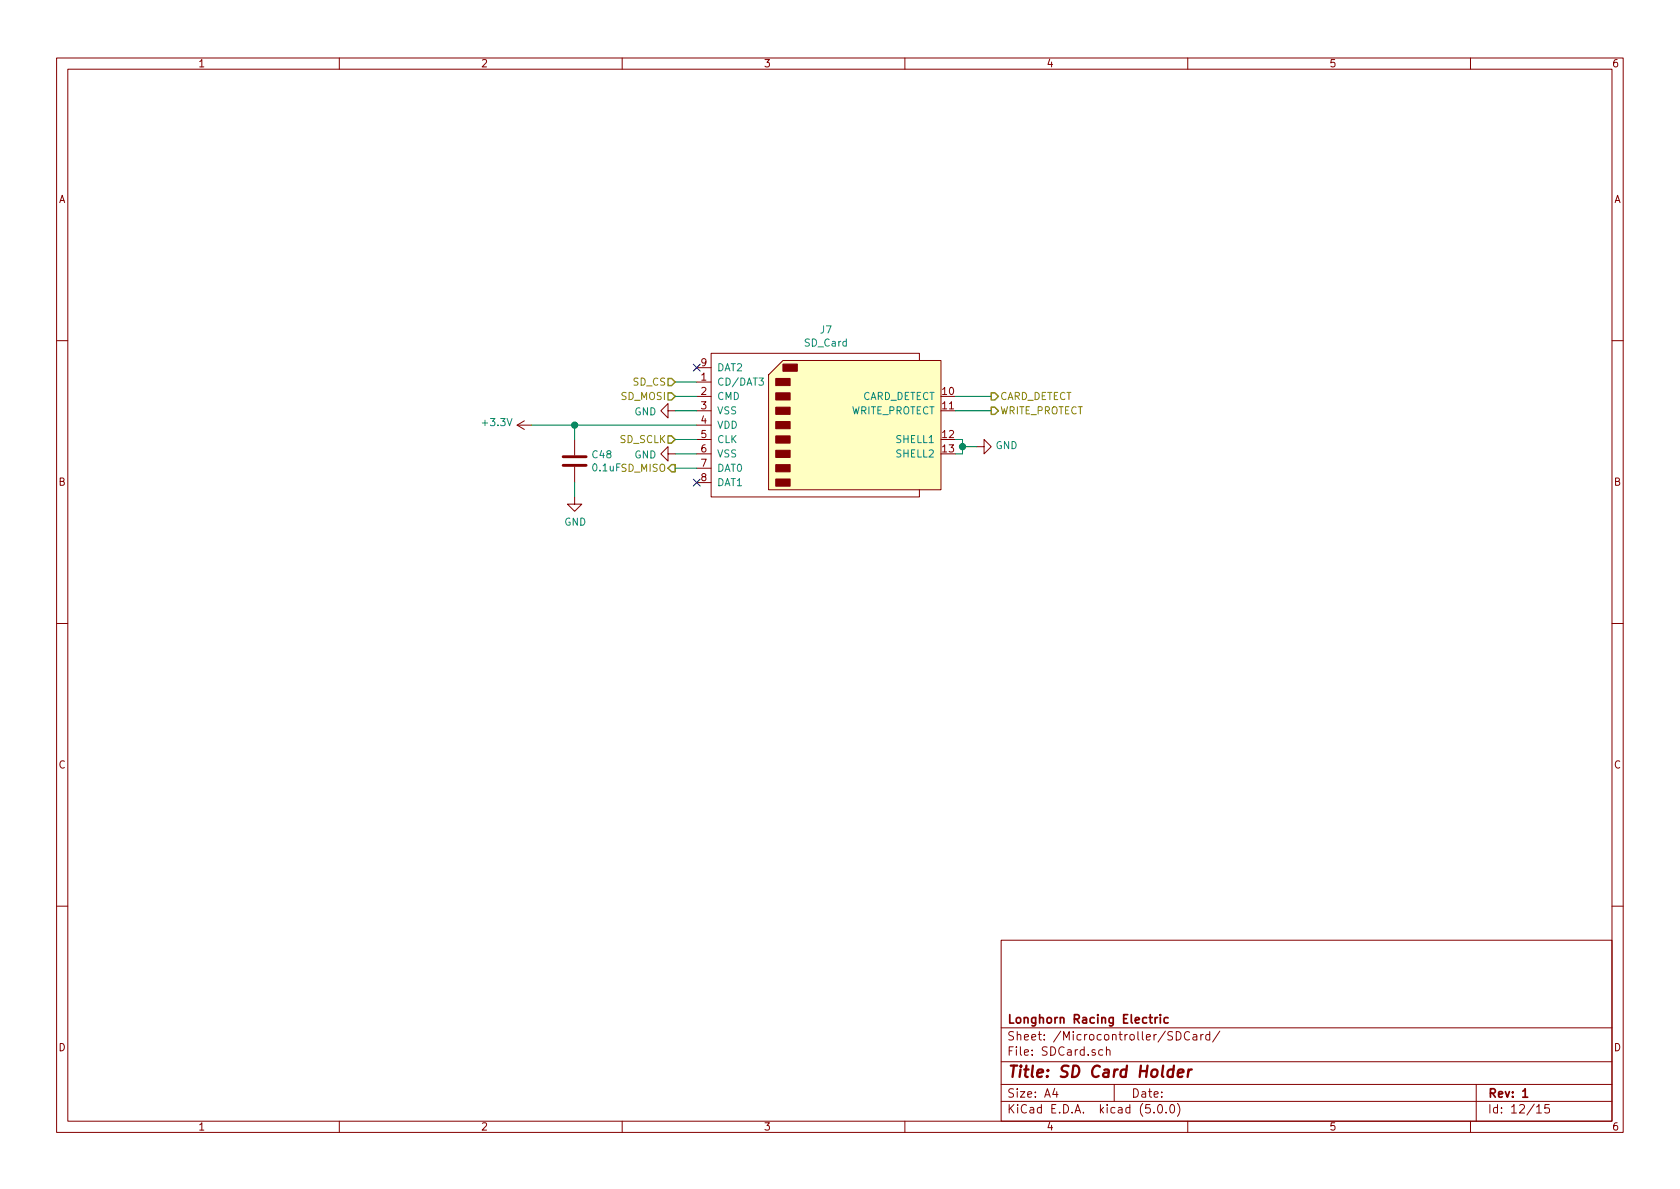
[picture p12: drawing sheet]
<svg xmlns="http://www.w3.org/2000/svg" width="297mm" height="210mm" viewBox="0 0 297 210" stroke-linecap="round" stroke-linejoin="round" font-family="sans-serif">
<g fill="none" stroke="#840000" stroke-width=".18">
<path d="M10 10.3h277v189.9h-277zM12 12.2h273v186.1h-273zM60 10.3v1.9M110 10.3v1.9M160 10.3v1.9M210 10.3v1.9M260 10.3v1.9M10 60.2h2M91.4 75.2h2.6M91.4 75.2l1.3 .7M92.7 74.4l-1.3 .8M101.6 77.7v2.8"/>
<path d="M118.1 72.6v-1.2l-1.3 1.2 1.3 1.3v-1.3h1.3M123.2 67.6h2.5M123.2 70.1h2.5M123.2 72.6h2.5M123.2 75.2h2.5M123.2 77.7h2.5M123.2 65h2.5M135.9 66.3l2.5-2.6h28v22.9h-30.5zM162.6 63.7v-1.2h-36.9v25.4h36.9v-1.3M172.7 79h1.3v-1.3l1.3 1.3-1.3 1.3v-1.3M285 60.2h2M101.6 87.9v1.2h1.3l-1.3 1.3-1.3-1.3h1.3"/>
<path d="M101.6 82.5v2.8M118.1 80.3v-1.3l-1.3 1.3 1.3 1.2v-1.2h1.3M123.2 80.3h2.5M123.2 82.8h2.5M123.2 85.3h2.5M10 110.3h2M285 110.3h2M10 160.2h2M177 166.3h108v32h-108zM285 160.2h2M60 198.3v1.9M110 198.3v1.9"/>
<path d="M160 198.3v1.9M177 194.8h108M177 191.8h108M177 187.8h108M177 181.8h108M186.5 192.5l-.4 1h1M186.8 193v1M195 185.7l-.4-.1-.3 .3v.6l.3 .1 .4-.1M195.6 185.7l.2-.1 .4 .1 .1 .9M195.6 185.1v1.5M197 191.8v3M204 196.7v.1"/>
<path d="M204.8 195.5l.4-.2a.94 .94 0 0 1 0 1.5 .79 .79 0 0 1-.4-1.3zM206.2 196.7v.1M207 195.4l.3-.1a.94 .94 0 0 1 0 1.5 .82 .82 0 0 1-.3-1.4zM208 182.4a.75 .75 0 0 1 .8 .8 .75 .75 0 0 1-.8 .7zM208.2 195.1a1.71 1.71 0 0 1 0 2.3M210 198.3v1.9M210.3 182.6a.59 .59 0 0 0-.7 0 .59 .59 0 0 0-.2 .7 .56 .56 0 0 0 .3 .5 .56 .56 0 0 0 .6 0M211 183h.5l.1 .9M211.6 183.3l-.5 .1a.29 .29 0 0 0-.2 .2 .29 .29 0 0 0 .2 .3l.5-.1M212.3 182.9v1M212.8 182.9l-.5 .3M213.9 183l-.4-.1-.3 .3 .1 .6h.6"/>
<path d="M213.9 182.4v1.5M215.7 182.3l-1.3 2M260 198.3v1.9M261 191.8v6.5M271.7 195.8l.4-.5v1.5M271.7 196.8h.8M273.9 195.3h-.7l-.1 .7 .2-.1 .5 .1 .2 .2-.1 .5-.2 .1-.6-.1"/>
</g>
<path d="M204.2 179.9v1M204.7 179.9l-.3 .1-.2 .2M205.2 179.4v.2M205.2 179.9v1M206.5 180l-.4-.1-.3 .3 .1 .6 .2 .1 .4-.1M269.2 193l.5-.5v1.5M269.2 194h.9" fill="none" stroke="#840000" stroke-width=".3"/>
<path d="M207.5 189.2a.68 .68 0 0 0-1 .3l-.1 .6 .2 .2 .1 .1 .6-.1M207.6 188.4l-.3 2M208.3 189.8l.9-.2v-.4h-.8l-.2 1 .3 .2 .5-.1M210.2 189.1l-.2 1.3M210.7 189.1a.54 .54 0 0 0-.6 .4" fill="none" stroke="#840000" stroke-width=".41"/>
<path d="M135.9 66.3l2.5-2.6h28v22.9h-30.5z" fill="#ffffc2" stroke="#ffffc2" stroke-width=".18"/>
<g fill="#840000" stroke="#840000" stroke-width=".18">
<path d="M137.2 84.7h2.5v1.3h-2.5z"/>
<path d="M137.2 82.2h2.5v1.2h-2.5z"/>
<path d="M137.2 79.6h2.5v1.3h-2.5z"/>
<path d="M137.2 77.1h2.5v1.3h-2.5z"/>
<path d="M137.2 74.5h2.5v1.3h-2.5z"/>
<path d="M137.2 72h2.5v1.3h-2.5z"/>
<path d="M137.2 69.5h2.5v1.2h-2.5z"/>
<path d="M137.2 66.9h2.5v1.3h-2.5z"/>
<path d="M138.4 64.4h2.6v1.3h-2.6z"/>
</g>
<path d="M134.2 66.8h.8l-.5 .5 .4 .2v.5l-.2 .1-.5-.1" fill="none" stroke="#008484" stroke-width=".18"/>
<g fill="none" stroke="#008400" stroke-width=".18">
<path d="M94 75.2h29.2M101.6 75.2v2.5M119.4 77.7h3.8M119.4 70.1h3.8M119.4 67.6h3.8M119.4 72.6h3.8M168.9 77.7h1.3v2.6h-1.3M168.9 70.1h6.4M168.9 72.6h6.4M170.2 79h2.5M101.6 85.3v2.6M119.4 80.3h3.8"/>
<path d="M119.4 82.8h3.8"/>
</g>
<g fill="#008400" stroke="#008400" stroke-width=".25">
<circle cx="170.2" cy="79" r=".51"/>
<circle cx="101.6" cy="75.2" r=".51"/>
</g>
<path d="M118.1 69.5h.6l.7 .6-.7 .6h-.6zM118.1 77.1h.6l.7 .6-.7 .7h-.6zM118.1 66.9h.6l.7 .7-.7 .6h-.6zM175.3 69.5h.6l.6 .6-.6 .6h-.6zM175.3 72h.6l.6 .6-.6 .7h-.6zM118.1 82.8l.6-.6h.7v1.2h-.7z" fill="none" stroke="#848400" stroke-width=".25"/>
<path d="M122.6 64.4l1.2 1.2M123.8 64.4l-1.2 1.2M122.6 84.7l1.2 1.2M123.8 84.7l-1.2 1.2" fill="none" stroke="#000084" stroke-width=".18"/>
<path d="M99.6 82.3h4M99.6 80.8h4" fill="none" stroke="#840000" stroke-width=".51"/>
<text font-size="2.8" fill="#840000" x="178" y="190.5">Title: SD Card Holder</text>
<g font-size="2.1" fill="#840000">
<text x="178" y="184">Sheet: /Microcontroller/SDCard/</text>
<text x="178" y="181">Longhorn Racing Electric</text>
<text x="178" y="186.7">File: SDCard.sch</text>
<text x="178" y="196.9">KiCad E.D.A. kicad (5.0.0)</text>
<text x="178" y="194.1">Size: A4</text>
<text x="200" y="194.1">Date:</text>
<text x="263" y="194.1">Rev: 1</text>
<text x="263" y="196.9">Id: 12/15</text>
</g>
<g font-size="1.8" fill="#840000">
<text x="35" y="11.9">1</text>
<text x="85" y="11.9">2</text>
<text x="135" y="11.9">3</text>
<text x="185" y="11.9">4</text>
<text x="235" y="11.9">5</text>
<text x="285" y="11.9">6</text>
<text x="10.4" y="35.9">A</text>
<text x="285.4" y="35.9">A</text>
<text x="124" y="64.8">9</text>
<text x="124" y="67.3">1</text>
<text x="124" y="69.8">2</text>
<text x="166.7" y="69.8">10</text>
<text x="124" y="72.4">3</text>
<text x="124" y="74.9">4</text>
<text x="124" y="77.5">5</text>
<text x="166.7" y="72.4">11</text>
<text x="166.7" y="77.5">12</text>
<text x="124" y="80">6</text>
<text x="124" y="82.5">7</text>
<text x="166.7" y="80">13</text>
<text x="10.4" y="85.9">B</text>
<text x="124" y="85.1">8</text>
<text x="285.4" y="85.9">B</text>
<text x="10.4" y="135.9">C</text>
<text x="285.4" y="135.9">C</text>
<text x="10.4" y="185.9">D</text>
<text x="285.4" y="185.9">D</text>
<text x="35" y="199.9">1</text>
<text x="85" y="199.9">2</text>
<text x="135" y="199.9">3</text>
<text x="185" y="199.9">4</text>
<text x="235" y="199.9">5</text>
<text x="285" y="199.9">6</text>
</g>
<g font-size="1.8" fill="#008484">
<text x="145.1" y="59">J7</text>
<text x="126.7" y="65.7">DAT2</text>
<text x="142.3" y="61.3">SD_Card</text>
<text x="126.7" y="68.2">CD/DAT3</text>
<text x="126.7" y="70.7">CMD</text>
<text x="152.2" y="70.7">CARD_DETECT</text>
<text x="85.5" y="75.4">+3.3V</text>
<text x="112.2" y="73.5">GND</text>
<text x="126.7" y="73.3">VSS</text>
<text x="126.7" y="75.8">VDD</text>
<text x="150.2" y="73.3">WRITE_PROTECT</text>
<text x="104.8" y="81">C48</text>
<text x="104.9" y="83.4">0.1uF SD_MISO</text>
<text x="112.2" y="81.1">GND</text>
<text x="126.7" y="78.4">CLK</text>
<text x="126.7" y="80.9">VSS</text>
<text x="126.7" y="83.4">DAT0</text>
<text x="158.6" y="78.4">SHELL1</text>
<text x="158.6" y="80.9">SHELL2</text>
<text x="176" y="79.4">GND</text>
<text x="126.7" y="86">DAT1</text>
<text x="99.8" y="93">GND</text>
</g>
<g font-size="1.8" fill="#848400">
<text x="109.9" y="70.7">SD_MOSI</text>
<text x="112" y="68.2">SD_CS</text>
<text x="176.8" y="70.7">CARD_DETECT</text>
<text x="176.8" y="73.3">WRITE_PROTECT</text>
<text x="109.6" y="78.4">SD_SCLK</text>
</g>
</svg>
